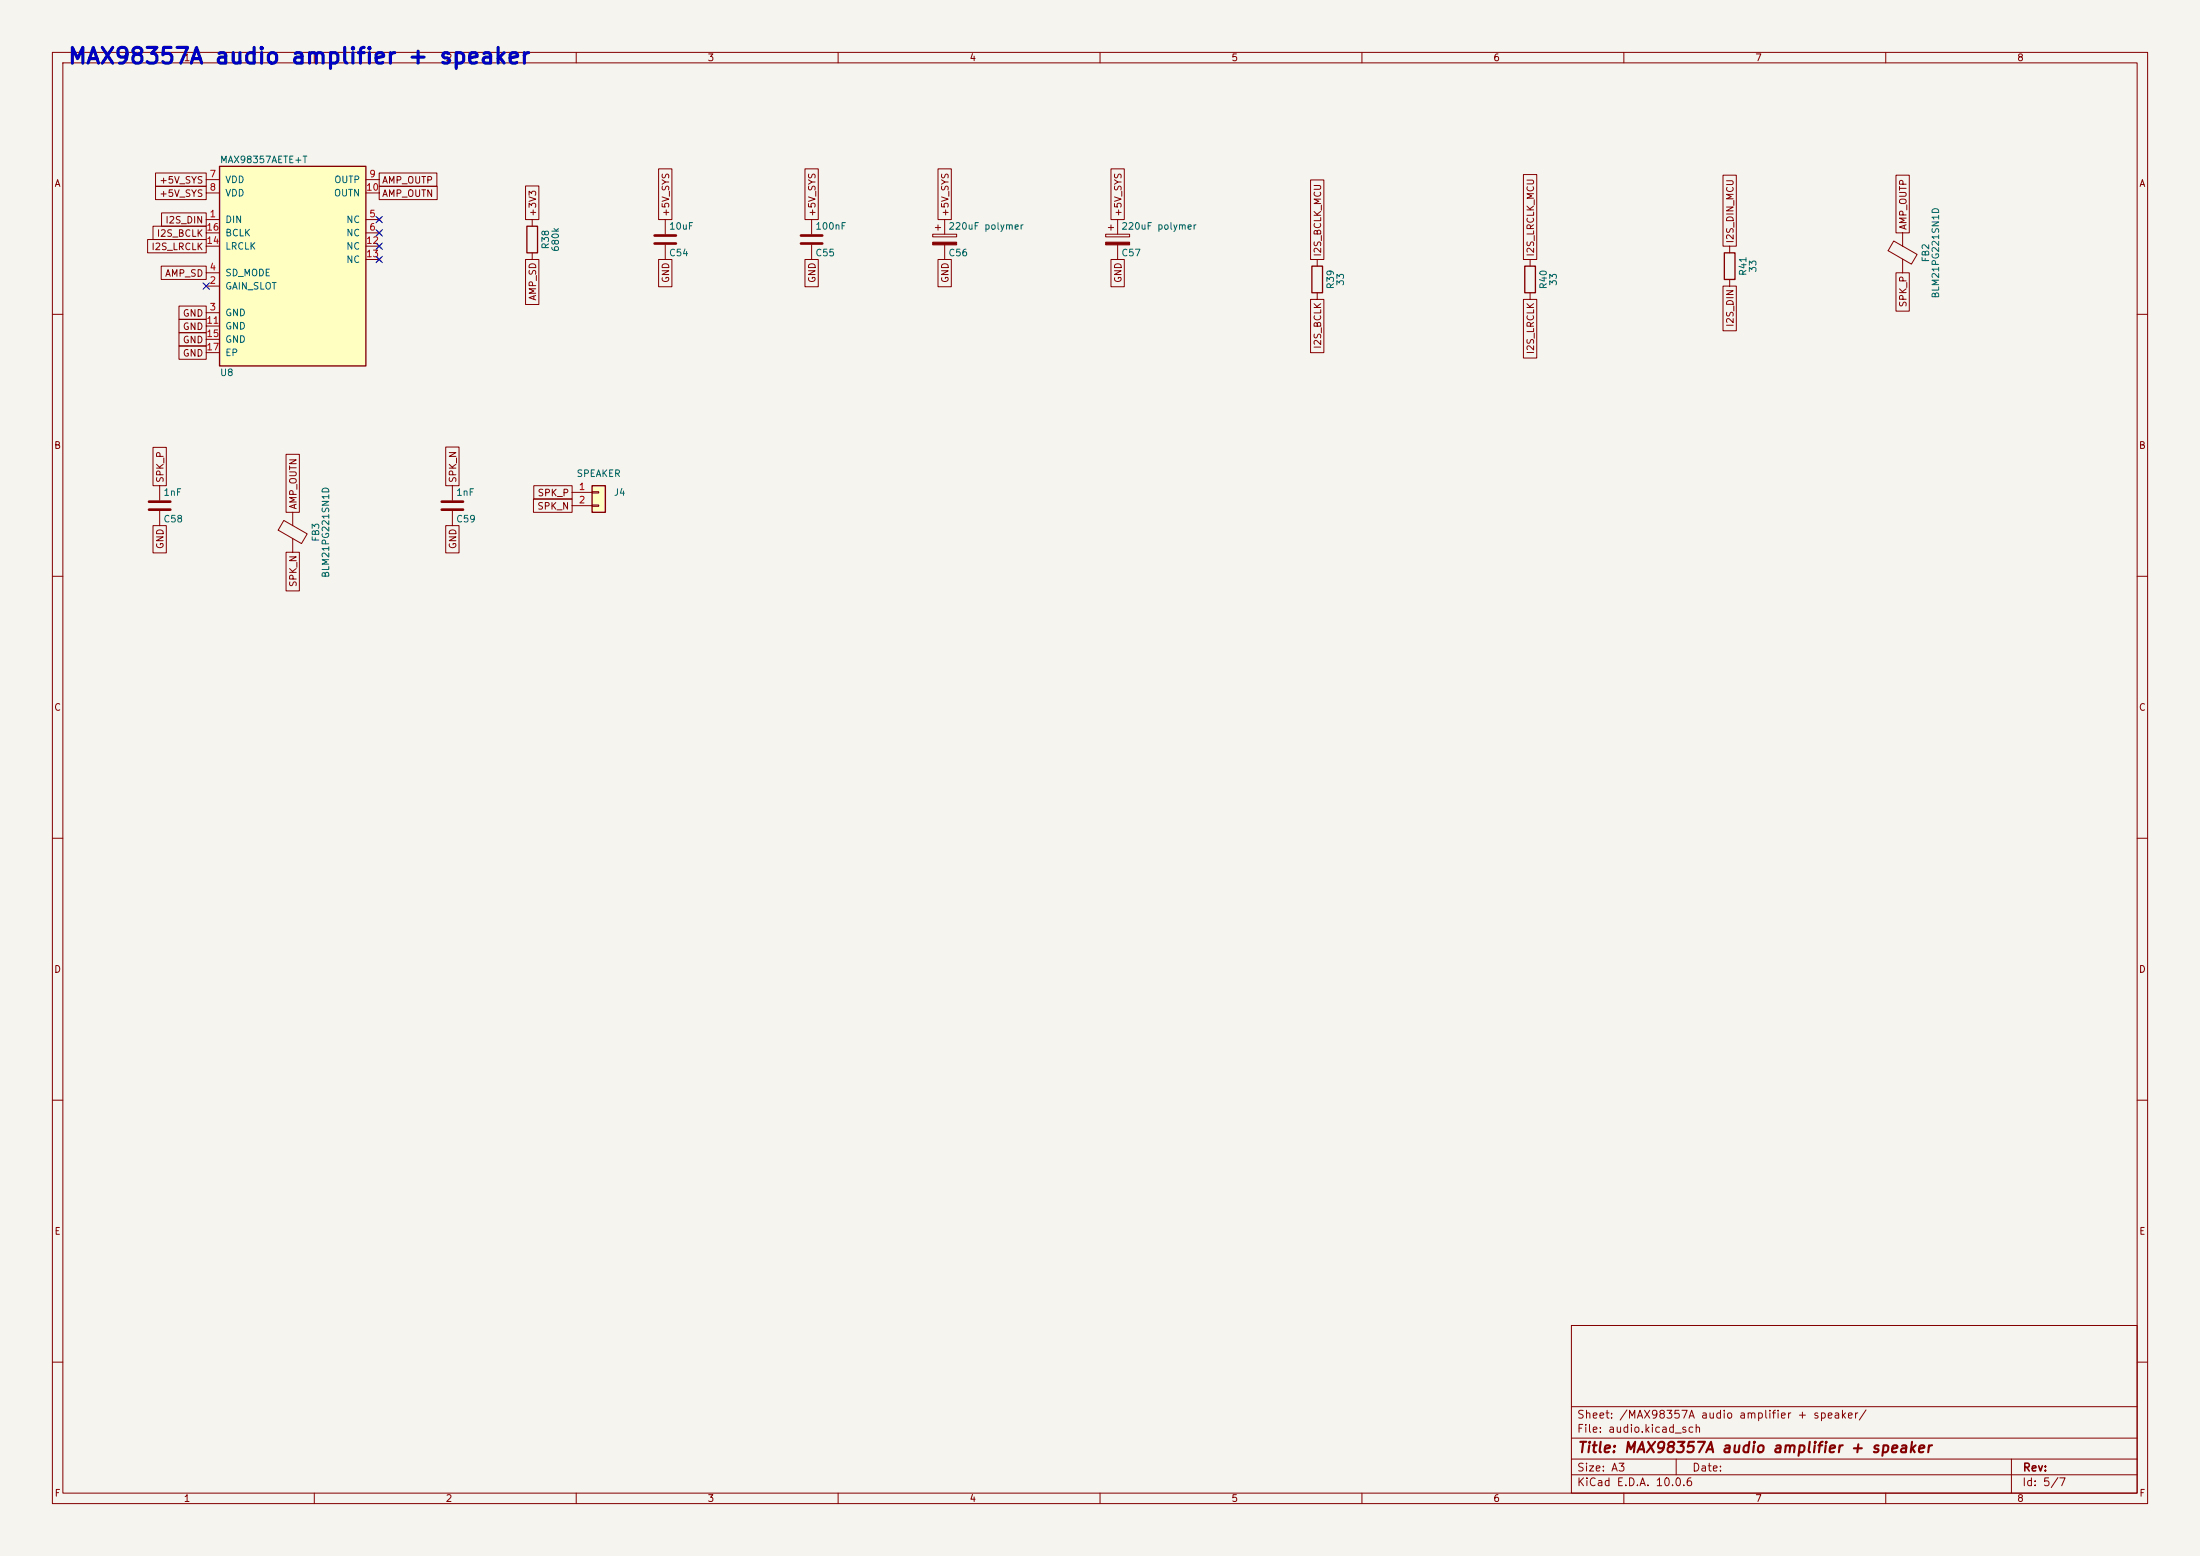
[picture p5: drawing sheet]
<svg xmlns="http://www.w3.org/2000/svg" width="420mm" height="297mm" viewBox="0 0 420 297" stroke-linecap="round" stroke-linejoin="round" font-family="sans-serif">
<path d="M0 0h420v297h-420z" fill="#f5f4ef" stroke="#f5f4ef" stroke-width=".19"/>
<g fill="none" stroke="#840000" stroke-width=".19">
<path d="M10 10h400v277h-400zM12 12h396v273h-396zM60 10v2M110 10v2M160 10v2M210 10v2M260 10v2M310 10v2M360 10v2M10 60h2M408 60h2M10 110h2"/>
<path d="M408 110h2M10 160h2M408 160h2M10 210h2M408 210h2M300 253h108v32h-108zM10 260h2M300 278.5h108M300 274.5h108M300 268.5h108M320 278.5v3M384 278.5v6.5"/>
<path d="M408 260h2M60 285v2M110 285v2M160 285v2M210 285v2M260 285v2M300 281.5h108M310 285v2M360 285v2"/>
</g>
<path d="M113 92.7h2.6v5.1h-2.6z" fill="#ffffc2"/>
<path d="M291.1 50.8h2v5.1h-2zM113 92.7h2.6v5.1h-2.6z" fill="none" stroke="#840000" stroke-width=".25"/>
<g fill="none" stroke="#840000" stroke-width=".19">
<path d="M292.1 49.5v1.3M292.1 55.9v1.3M361.5 46l4.5 2.6-1.1 1.8-4.4-2.5zM363.2 44.5v2.5M363.2 49.5v2.6M30.5 92.7v2.8M30.5 97.5v2.8M54.2 99.3l4.4 2.6-1 1.9-4.5-2.6zM55.9 97.8v2.5M86.4 92.7v2.8M86.4 97.5v2.8M109.2 94h3.8"/>
<path d="M109.2 96.5h3.8M113 93.9h1.3v.2h-1.3zM113 96.4h1.3v.2h-1.3zM55.9 102.8v2.6"/>
</g>
<path d="M28.4 95.8h4.1M28.4 97.3h4.1M84.3 95.8h4.1M84.3 97.3h4.1" fill="none" stroke="#840000" stroke-width=".51"/>
<path d="M41.9 31.8h27.9v38.1h-27.9z" fill="#ffffc2"/>
<path d="M41.9 31.8h27.9v38.1h-27.9zM100.6 43.2h2v5.1h-2zM250.4 50.8h2.1v5.1h-2.1zM329.2 48.3h2v5h-2z" fill="none" stroke="#840000" stroke-width=".25"/>
<g fill="none" stroke="#840000" stroke-width=".19">
<path d="M29.7 33h9.7v2.6h-9.7zM29.7 35.6h9.7v2.5h-9.7zM39.4 34.3h2.5M39.4 36.8h2.5M69.8 34.3h2.6M69.8 36.8h2.6M72.4 33h11v2.6h-11zM72.4 35.6h11.1v2.5h-11.1zM100.3 35.5h2.6v6.4h-2.6zM125.7 32.2h2.6v9.7h-2.6zM153.7 32.2h2.5v9.7h-2.5zM179.1 32.2h2.5v9.7h-2.5z"/>
<path d="M212.1 32.2h2.5v9.7h-2.5zM250.2 34.3h2.5v15.2h-2.5zM290.8 33.3h2.6v16.2h-2.6zM328.9 33.4h2.6v13.6h-2.6zM361.9 33.4h2.6v11.1h-2.6zM28.2 45.7h11.2v2.6h-11.2zM29.2 43.2h10.2v2.5h-10.2zM30.8 50.8h8.6v2.5h-8.6zM30.8 40.6h8.6v2.6h-8.6zM34.2 58.4h5.2v2.6h-5.2zM39.4 41.9h2.5M39.4 54.6h2.5"/>
<path d="M39.4 59.7h2.5M39.4 52.1h2.5M39.4 44.5h2.5M39.4 47h2.5M69.8 41.9h2.6M69.8 44.5h2.6M69.8 47h2.6M69.8 49.5h2.6M72 41.5l.8 .8M72 44.1l.8 .7M72 46.6l.8 .8M72 49.1l.8 .8"/>
<path d="M72.8 41.5l-.8 .8M72.8 44.1l-.8 .7M72.8 46.6l-.8 .8M72.8 49.1l-.8 .8M100.3 49.5h2.6v8.6h-2.6zM101.6 41.9v1.3M101.6 48.3v1.2M125.7 49.5h2.6v5.2h-2.6zM127 41.9v2.8M127 46.7v2.8M153.7 49.5h2.5v5.2h-2.5zM154.9 41.9v2.8"/>
<path d="M154.9 46.7v2.8M178.1 44.7h4.5v.5h-4.5zM178.6 43.4h1M179.1 49.5h2.5v5.2h-2.5zM179.1 42.9v1M180.3 41.9v2.8M180.3 46.7v2.8M211.1 44.7h4.5v.5h-4.5zM211.6 43.4h1M212.1 49.5h2.5v5.2h-2.5zM212.1 42.9v1M213.4 41.9v2.8"/>
<path d="M213.4 46.7v2.8M250.2 57.2h2.5v10.1h-2.5zM251.5 49.5v1.3M251.5 55.9v1.3M290.8 57.2h2.6v11.1h-2.6zM328.9 54.6h2.6v8.5h-2.6zM330.2 47v1.3M330.2 53.3v1.3M361.9 52.1h2.6v7.3h-2.6zM34.2 61h5.2v2.5h-5.2zM34.2 63.5h5.2v2.5h-5.2zM34.2 66h5.2v2.6h-5.2z"/>
<path d="M39.4 62.2h2.5M39.4 64.8h2.5M39.4 67.3h2.5M29.2 85.4h2.6v7.3h-2.6zM54.6 86.7h2.6v11.1h-2.6zM85.1 85.3h2.5v7.4h-2.5zM101.8 95.2h7.4v2.6h-7.4zM101.9 92.7h7.3v2.6h-7.3zM29.2 100.3h2.6v5.2h-2.6zM54.6 105.4h2.6v7.4h-2.6zM85.1 100.3h2.5v5.2h-2.5z"/>
</g>
<g fill="#840000" stroke="#840000" stroke-width=".19">
<path d="M178.1 46.2h4.5v.5h-4.5z"/>
<path d="M211.1 46.2h4.5v.5h-4.5z"/>
</g>
<path d="M125 45h4M125 46.5h4M152.9 45h4.1M152.9 46.5h4.1" fill="none" stroke="#840000" stroke-width=".51"/>
<path d="M38.8 54l1.2 1.2M40 54l-1.2 1.2M71.8 46.4l1.2 1.2M71.8 43.8l1.2 1.3M71.8 41.3l1.2 1.2M71.8 48.9l1.2 1.2M73 46.4l-1.2 1.2M73 43.8l-1.2 1.3M73 41.3l-1.2 1.2M73 48.9l-1.2 1.2" fill="none" stroke="#000084" stroke-width=".19"/>
<text font-size="3" fill="#0000c2" x="12.8" y="13">MAX98357A audio amplifier + speaker</text>
<text font-size="2" fill="#840000" x="301" y="277.8">Title: MAX98357A audio amplifier + speaker</text>
<g font-size="1.5" fill="#840000">
<text x="300.9" y="273.8">File: audio.kicad_sch</text>
<text x="300.9" y="271.1">Sheet: /MAX98357A audio amplifier + speaker/</text>
<text x="300.9" y="281.2">Size: A3</text>
<text x="322.9" y="281.2">Date:</text>
<text x="386" y="281.2">Rev:</text>
<text x="300.9" y="284">KiCad E.D.A. 10.0.6</text>
<text x="385.9" y="284">Id: 5/7</text>
</g>
<g font-size="1.3" fill="#840000">
<text x="35" y="12">1</text>
<text x="85" y="12">2</text>
<text x="135" y="12">3</text>
<text x="185" y="12">4</text>
<text x="235" y="12">5</text>
<text x="285" y="12">6</text>
<text x="335" y="12">7</text>
<text x="385" y="12">8</text>
<text x="10.3" y="36">A</text>
<text x="30.3" y="35.3">+5V_SYS</text>
<text x="72.8" y="35.3">AMP_OUTP</text>
<text x="408.3" y="36">A</text>
<text x="30.3" y="37.9">+5V_SYS</text>
<text x="72.8" y="37.9">AMP_OUTN</text>
<text x="102.7" y="41.5" transform="rotate(-90 102.7 41.5)">+3V3</text>
<text x="128.1" y="41.5" transform="rotate(-90 128.1 41.5)">+5V_SYS</text>
<text x="156" y="41.5" transform="rotate(-90 156 41.5)">+5V_SYS</text>
<text x="181.4" y="41.5" transform="rotate(-90 181.4 41.5)">+5V_SYS</text>
<text x="214.4" y="41.5" transform="rotate(-90 214.4 41.5)">+5V_SYS</text>
<text x="29.8" y="45.5">I2S_BCLK</text>
<text x="31.5" y="43">I2S_DIN</text>
<text x="331.3" y="46.5" transform="rotate(-90 331.3 46.5)">I2S_DIN_MCU</text>
<text x="364.3" y="44" transform="rotate(-90 364.3 44)">AMP_OUTP</text>
<text x="28.8" y="48">I2S_LRCLK</text>
<text x="31.4" y="53.1">AMP_SD</text>
<text x="252.5" y="49.1" transform="rotate(-90 252.5 49.1)">I2S_BCLK_MCU</text>
<text x="293.2" y="49.1" transform="rotate(-90 293.2 49.1)">I2S_LRCLK_MCU</text>
<text x="102.7" y="57.5" transform="rotate(-90 102.7 57.5)">AMP_SD</text>
<text x="128.1" y="54.1" transform="rotate(-90 128.1 54.1)">GND</text>
<text x="156" y="54.1" transform="rotate(-90 156 54.1)">GND</text>
<text x="181.4" y="54.1" transform="rotate(-90 181.4 54.1)">GND</text>
<text x="214.4" y="54.1" transform="rotate(-90 214.4 54.1)">GND</text>
<text x="364.3" y="58.8" transform="rotate(-90 364.3 58.8)">SPK_P</text>
<text x="34.8" y="60.7">GND</text>
<text x="34.8" y="63.3">GND</text>
<text x="34.8" y="65.8">GND</text>
<text x="331.3" y="62.5" transform="rotate(-90 331.3 62.5)">I2S_DIN</text>
<text x="34.8" y="68.4">GND</text>
<text x="252.5" y="66.7" transform="rotate(-90 252.5 66.7)">I2S_BCLK</text>
<text x="293.2" y="67.7" transform="rotate(-90 293.2 67.7)">I2S_LRCLK</text>
<text x="10.2" y="86">B</text>
<text x="408.2" y="86">B</text>
<text x="31.5" y="92.3" transform="rotate(-90 31.5 92.3)">SPK_P</text>
<text x="87.4" y="92.3" transform="rotate(-90 87.4 92.3)">SPK_N</text>
<text x="102.5" y="95">SPK_P</text>
<text x="56.9" y="97.3" transform="rotate(-90 56.9 97.3)">AMP_OUTN</text>
<text x="102.5" y="97.6">SPK_N</text>
<text x="31.5" y="104.9" transform="rotate(-90 31.5 104.9)">GND</text>
<text x="87.4" y="104.9" transform="rotate(-90 87.4 104.9)">GND</text>
<text x="56.9" y="112.2" transform="rotate(-90 56.9 112.2)">SPK_N</text>
<text x="10.2" y="136">C</text>
<text x="408.2" y="136">C</text>
<text x="10.2" y="186">D</text>
<text x="408.2" y="186">D</text>
<text x="10.3" y="236">E</text>
<text x="408.3" y="236">E</text>
<text x="10.3" y="286">F</text>
<text x="35" y="287">1</text>
<text x="85" y="287">2</text>
<text x="135" y="287">3</text>
<text x="185" y="287">4</text>
<text x="235" y="287">5</text>
<text x="285" y="287">6</text>
<text x="335" y="287">7</text>
<text x="385" y="287">8</text>
<text x="408.3" y="286">F</text>
</g>
<g font-size="1.3" fill="#a90000">
<text x="39.9" y="34.2">7</text>
<text x="70.4" y="34.2">9</text>
<text x="39.9" y="41.8">1</text>
<text x="39.9" y="36.7">8</text>
<text x="69.8" y="36.7">10</text>
<text x="70.4" y="41.8">5</text>
<text x="39.3" y="46.9">14</text>
<text x="39.3" y="44.3">16</text>
<text x="69.8" y="46.9">12</text>
<text x="70.4" y="44.3">6</text>
<text x="39.9" y="51.9">4</text>
<text x="69.8" y="49.4">13</text>
<text x="39.9" y="54.5">2</text>
<text x="39.9" y="59.6">3</text>
<text x="39.3" y="62.1">11</text>
<text x="39.3" y="64.6">15</text>
<text x="39.3" y="67.2">17</text>
<text x="110.4" y="93.8">1</text>
<text x="110.4" y="96.4">2</text>
</g>
<g font-size="1.3" fill="#006464">
<text x="41.9" y="31.4">MAX98357AETE+T</text>
<text x="42.9" y="35.3">VDD</text>
<text x="63.7" y="35.3">OUTP</text>
<text x="42.9" y="37.8">VDD</text>
<text x="63.6" y="37.8">OUTN</text>
<text x="42.9" y="42.9">DIN</text>
<text x="42.9" y="48">LRCLK</text>
<text x="42.9" y="45.4">BCLK</text>
<text x="66" y="42.9">NC</text>
<text x="66" y="45.4">NC</text>
<text x="66" y="48">NC</text>
<text x="105.1" y="47.7" transform="rotate(-90 105.1 47.7)">R38</text>
<text x="127.6" y="44.1">10uF</text>
<text x="155.6" y="44.1">100nF</text>
<text x="181" y="44.1">220uF polymer</text>
<text x="214" y="44.1">220uF polymer</text>
<text x="42.9" y="53">SD_MODE</text>
<text x="66" y="50.5">NC</text>
<text x="107" y="48.2" transform="rotate(-90 107 48.2)">680k</text>
<text x="127.6" y="49.2">C54</text>
<text x="155.6" y="49.2">C55</text>
<text x="181" y="49.2">C56</text>
<text x="214" y="49.2">C57</text>
<text x="333.7" y="52.8" transform="rotate(-90 333.7 52.8)">R41</text>
<text x="335.6" y="52.1" transform="rotate(-90 335.6 52.1)">33</text>
<text x="368.6" y="50.2" transform="rotate(-90 368.6 50.2)">FB2</text>
<text x="42.9" y="55.6">GAIN_SLOT</text>
<text x="255" y="55.3" transform="rotate(-90 255 55.3)">R39</text>
<text x="256.9" y="54.7" transform="rotate(-90 256.9 54.7)">33</text>
<text x="295.6" y="55.3" transform="rotate(-90 295.6 55.3)">R40</text>
<text x="297.5" y="54.7" transform="rotate(-90 297.5 54.7)">33</text>
<text x="370.5" y="57.1" transform="rotate(-90 370.5 57.1)">BLM21PG221SN1D</text>
<text x="42.9" y="60.7">GND</text>
<text x="42.9" y="63.2">GND</text>
<text x="42.9" y="65.7">GND</text>
<text x="42.9" y="68.3">EP</text>
<text x="41.9" y="72.1">U8</text>
<text x="31.1" y="94.9">1nF</text>
<text x="87" y="94.9">1nF</text>
<text x="110" y="91.3">SPEAKER</text>
<text x="117.1" y="94.9">J4</text>
<text x="31.1" y="100">C58</text>
<text x="87" y="100">C59</text>
<text x="61.2" y="103.5" transform="rotate(-90 61.2 103.5)">FB3</text>
<text x="63.1" y="110.4" transform="rotate(-90 63.1 110.4)">BLM21PG221SN1D</text>
</g>
</svg>
